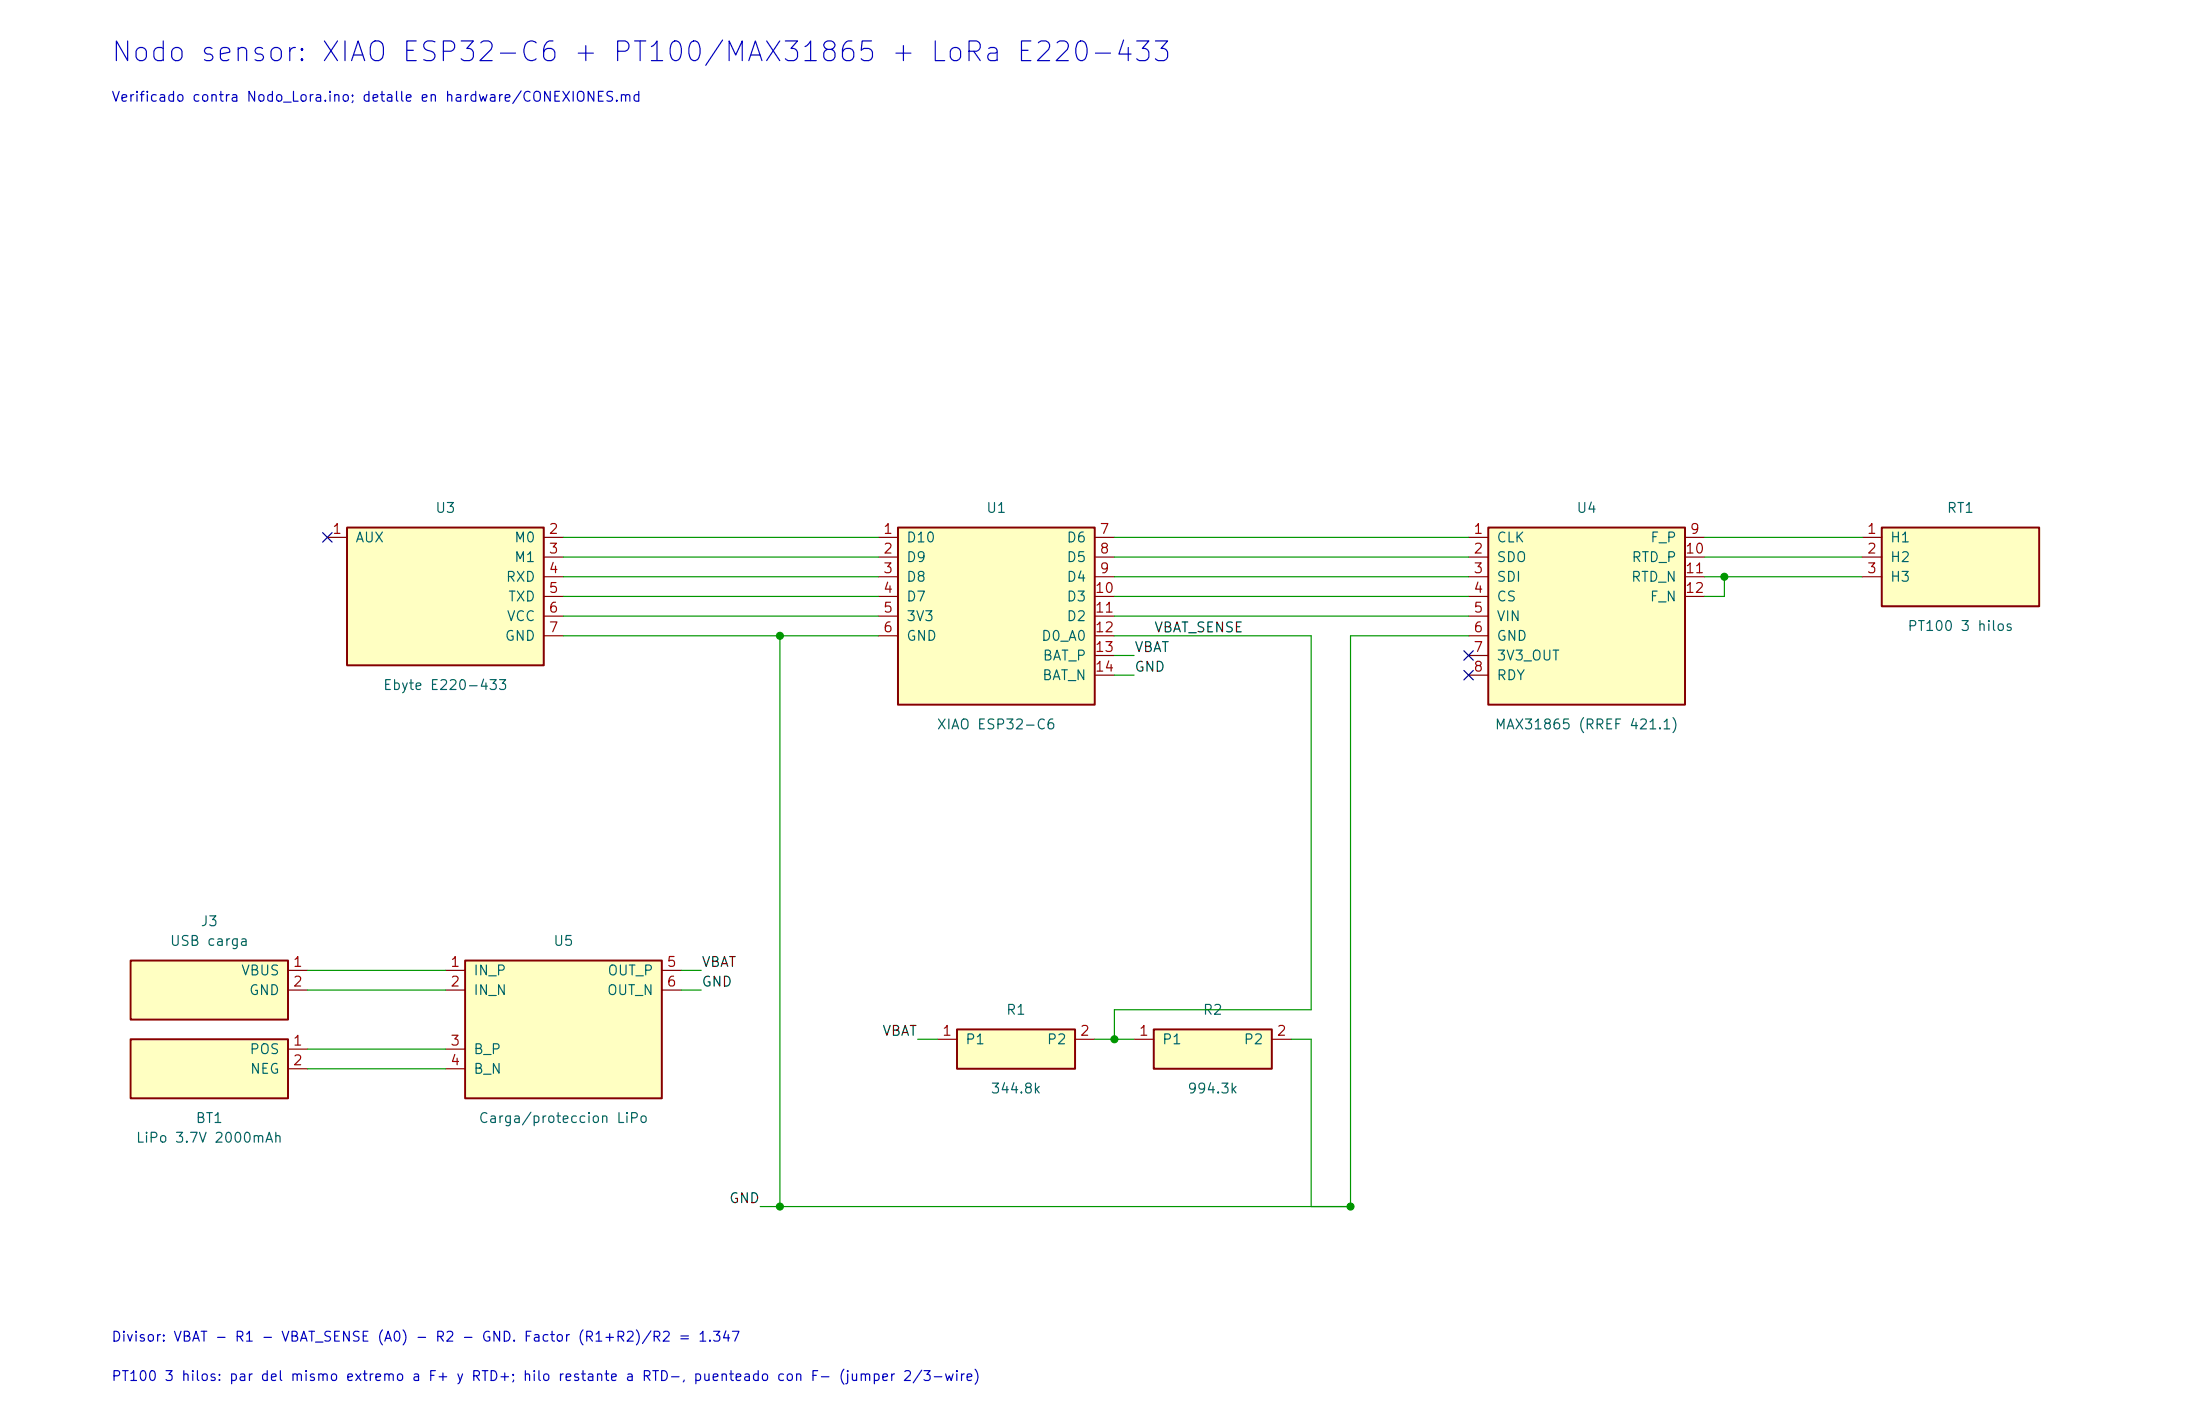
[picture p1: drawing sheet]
<svg xmlns="http://www.w3.org/2000/svg" width="284mm" height="183mm" viewBox="0 0 284 183" stroke-linecap="round" stroke-linejoin="round" font-family="sans-serif">
<path d="M242.9 68.1h20.3v10.1h-20.3z" fill="#ffffc2"/>
<path d="M242.9 68.1h20.3v10.1h-20.3z" fill="none" stroke="#840000" stroke-width=".25"/>
<path d="M240.4 69.4h2.5M240.4 71.9h2.5M240.4 74.4h2.5" fill="none" stroke="#840000" stroke-width=".15"/>
<path d="M115.9 68.1h25.4v22.8h-25.4z" fill="#ffffc2"/>
<path d="M115.9 68.1h25.4v22.8h-25.4z" fill="none" stroke="#840000" stroke-width=".25"/>
<g fill="none" stroke="#840000" stroke-width=".15">
<path d="M113.4 69.4h2.5M113.4 71.9h2.5M113.4 74.4h2.5M113.4 77h2.5M113.4 79.5h2.5M141.3 69.4h2.6M141.3 71.9h2.6M141.3 74.4h2.6M141.3 77h2.6M141.3 79.5h2.6M113.4 82.1h2.5M141.3 82.1h2.6"/>
<path d="M141.3 84.6h2.6M141.3 87.1h2.6"/>
</g>
<path d="M148.9 132.9h15.3v5h-15.3z" fill="#ffffc2"/>
<path d="M148.9 132.9h15.3v5h-15.3z" fill="none" stroke="#840000" stroke-width=".25"/>
<path d="M146.4 134.1h2.5M164.2 134.1h2.5" fill="none" stroke="#840000" stroke-width=".15"/>
<path d="M192.1 68.1h25.4v22.8h-25.4z" fill="#ffffc2"/>
<path d="M192.1 68.1h25.4v22.8h-25.4z" fill="none" stroke="#840000" stroke-width=".25"/>
<path d="M189.6 69.4h2.5M189.6 71.9h2.5M189.6 74.4h2.5M189.6 77h2.5M189.6 79.5h2.5M217.5 69.4h2.6M217.5 71.9h2.6M217.5 74.4h2.6M217.5 77h2.6M189.6 82.1h2.5M189.6 84.6h2.5M189.6 87.1h2.5" fill="none" stroke="#840000" stroke-width=".15"/>
<path d="M44.8 68.1h25.4v17.8h-25.4z" fill="#ffffc2"/>
<path d="M44.8 68.1h25.4v17.8h-25.4z" fill="none" stroke="#840000" stroke-width=".25"/>
<path d="M42.3 69.4h2.5M70.2 69.4h2.5M70.2 71.9h2.5M70.2 74.4h2.5M70.2 77h2.5M70.2 79.5h2.5M70.2 82.1h2.5" fill="none" stroke="#840000" stroke-width=".15"/>
<path d="M16.9 134.1h20.3v7.6h-20.3z" fill="#ffffc2"/>
<path d="M16.9 134.1h20.3v7.6h-20.3z" fill="none" stroke="#840000" stroke-width=".25"/>
<path d="M37.2 135.4h2.5M37.2 137.9h2.5" fill="none" stroke="#840000" stroke-width=".15"/>
<path d="M16.9 124h20.3v7.6h-20.3z" fill="#ffffc2"/>
<path d="M16.9 124h20.3v7.6h-20.3z" fill="none" stroke="#840000" stroke-width=".25"/>
<path d="M37.2 125.2h2.5M37.2 127.8h2.5" fill="none" stroke="#840000" stroke-width=".15"/>
<path d="M123.5 132.9h15.3v5h-15.3z" fill="#ffffc2"/>
<path d="M123.5 132.9h15.3v5h-15.3z" fill="none" stroke="#840000" stroke-width=".25"/>
<path d="M121 134.1h2.5M138.8 134.1h2.5" fill="none" stroke="#840000" stroke-width=".15"/>
<path d="M60 124h25.4v17.7h-25.4z" fill="#ffffc2"/>
<path d="M60 124h25.4v17.7h-25.4z" fill="none" stroke="#840000" stroke-width=".25"/>
<path d="M57.5 125.2h2.5M57.5 127.8h2.5M57.5 135.4h2.5M57.5 137.9h2.5M85.4 125.2h2.6M85.4 127.8h2.6" fill="none" stroke="#840000" stroke-width=".15"/>
<g fill="none" stroke="#009600" stroke-width=".15">
<path d="M72.7 71.9h40.7M72.7 74.4h40.7M72.7 77h40.7M72.7 69.4h40.7M72.7 79.5h40.7M143.9 71.9h45.7M143.9 74.4h45.7M143.9 77h45.7M143.9 69.4h45.7M143.9 79.5h45.7M220.1 71.9h20.3M220.1 74.4h20.3"/>
<path d="M220.1 69.4h20.3M222.6 74.4v2.6h-2.5M72.7 82.1h40.7M100.7 82.1v73.6M143.9 82.1h25.4v48.2h-25.4v3.8M143.9 84.6h2.5M143.9 87.1h2.5M189.6 82.1h-15.3v73.6h-76.2M39.7 127.8h17.8M39.7 125.2h17.8M39.7 135.4h17.8M39.7 137.9h17.8"/>
<path d="M88 127.8h2.5M88 125.2h2.5M118.5 134.1h2.5M141.3 134.1h5.1M166.7 134.1h2.6v21.6"/>
</g>
<path d="M41.7 68.7l1.2 1.3M42.9 68.7l-1.2 1.3M189 86.5l1.2 1.2M189 84l1.2 1.2M190.2 86.5l-1.2 1.2M190.2 84l-1.2 1.2" fill="none" stroke="#000084" stroke-width=".15"/>
<g fill="#009600" stroke="#009600" stroke-width=".13">
<circle cx="174.3" cy="155.7" r=".46"/>
<circle cx="222.6" cy="74.4" r=".46"/>
<circle cx="100.7" cy="82.1" r=".46"/>
<circle cx="100.7" cy="155.7" r=".46"/>
<circle cx="143.9" cy="134.1" r=".46"/>
</g>
<text font-size="2.5" fill="#0000c2" x="14.2" y="8.6">Nodo sensor: XIAO ESP32-C6 + PT100/MAX31865 + LoRa E220-433</text>
<g font-size="1.3" fill="#0000c2">
<text x="14.3" y="13.4">Verificado contra Nodo_Lora.ino; detalle en hardware/CONEXIONES.md</text>
<text x="14.3" y="173.5">Divisor: VBAT - R1 - VBAT_SENSE (A0) - R2 - GND. Factor (R1+R2)/R2 = 1.347</text>
<text x="14.3" y="178.5">PT100 3 hilos: par del mismo extremo a F+ y RTD+; hilo restante a RTD-, puenteado con F- (jumper 2/3-wire)</text>
</g>
<g font-size="1.3" fill="#a90000">
<text x="42.8" y="69.2">1</text>
<text x="70.7" y="69.2">2</text>
<text x="70.7" y="71.8">3</text>
<text x="113.9" y="69.2">1</text>
<text x="113.9" y="71.8">2</text>
<text x="141.9" y="69.2">7</text>
<text x="141.9" y="71.8">8</text>
<text x="190.1" y="69.2">1</text>
<text x="190.1" y="71.8">2</text>
<text x="217.5" y="71.8">10</text>
<text x="218.1" y="69.2">9</text>
<text x="240.9" y="69.2">1</text>
<text x="240.9" y="71.8">2</text>
<text x="70.7" y="74.3">4</text>
<text x="70.7" y="76.8">5</text>
<text x="113.9" y="74.3">3</text>
<text x="113.9" y="76.8">4</text>
<text x="141.3" y="76.8">10</text>
<text x="141.9" y="74.3">9</text>
<text x="190.1" y="74.3">3</text>
<text x="190.1" y="76.8">4</text>
<text x="217.5" y="74.3">11</text>
<text x="217.5" y="76.8">12</text>
<text x="240.9" y="74.3">3</text>
<text x="70.7" y="79.4">6</text>
<text x="70.7" y="81.9">7</text>
<text x="113.9" y="79.4">5</text>
<text x="113.9" y="81.9">6</text>
<text x="141.3" y="79.4">11</text>
<text x="141.3" y="81.9">12</text>
<text x="190.1" y="79.4">5</text>
<text x="190.1" y="81.9">6</text>
<text x="141.3" y="84.5">13</text>
<text x="141.3" y="87">14</text>
<text x="190.1" y="84.5">7</text>
<text x="190.1" y="87">8</text>
<text x="37.7" y="125.1">1</text>
<text x="58" y="125.1">1</text>
<text x="86" y="125.1">5</text>
<text x="37.7" y="127.6">2</text>
<text x="58" y="127.6">2</text>
<text x="86" y="127.6">6</text>
<text x="37.7" y="135.3">1</text>
<text x="37.7" y="137.8">2</text>
<text x="58" y="135.3">3</text>
<text x="58" y="137.8">4</text>
<text x="121.5" y="134">1</text>
<text x="139.3" y="134">2</text>
<text x="146.9" y="134">1</text>
<text x="164.7" y="134">2</text>
</g>
<g font-size="1.3" fill="#006464">
<text x="45.8" y="70.3">AUX</text>
<text x="56.1" y="66.5">U3</text>
<text x="66.3" y="70.3">M0</text>
<text x="116.9" y="70.3">D10</text>
<text x="127.2" y="66.5">U1</text>
<text x="137.6" y="70.3">D6</text>
<text x="193.1" y="70.3">CLK</text>
<text x="203.4" y="66.5">U4</text>
<text x="213" y="70.3">F_P</text>
<text x="243.9" y="70.3">H1</text>
<text x="251.2" y="66.5">RT1</text>
<text x="65.2" y="75.4">RXD</text>
<text x="65.5" y="77.9">TXD</text>
<text x="66.3" y="72.9">M1</text>
<text x="116.9" y="72.9">D9</text>
<text x="116.9" y="75.4">D8</text>
<text x="116.9" y="77.9">D7</text>
<text x="137.6" y="72.9">D5</text>
<text x="137.6" y="75.4">D4</text>
<text x="137.6" y="77.9">D3</text>
<text x="193.1" y="72.9">SDO</text>
<text x="193.1" y="75.4">SDI</text>
<text x="193.1" y="77.9">CS</text>
<text x="210.5" y="75.4">RTD_N</text>
<text x="210.5" y="72.9">RTD_P</text>
<text x="212.9" y="77.9">F_N</text>
<text x="243.9" y="72.9">H2</text>
<text x="243.9" y="75.4">H3</text>
<text x="65.1" y="83">GND</text>
<text x="65.3" y="80.5">VCC</text>
<text x="116.9" y="80.5">3V3</text>
<text x="116.9" y="83">GND</text>
<text x="134.3" y="83">D0_A0</text>
<text x="137.6" y="80.5">D2</text>
<text x="193.1" y="80.5">VIN</text>
<text x="193.1" y="83">GND</text>
<text x="246.1" y="81.7">PT100 3 hilos</text>
<text x="49.4" y="89.4">Ebyte E220-433</text>
<text x="134.5" y="88.1">BAT_N</text>
<text x="134.5" y="85.6">BAT_P</text>
<text x="193.1" y="85.6">3V3_OUT</text>
<text x="193.1" y="88.1">RDY</text>
<text x="120.8" y="94.4">XIAO ESP32-C6</text>
<text x="192.9" y="94.4">MAX31865 (RREF 421.1)</text>
<text x="25.8" y="119.8">J3</text>
<text x="21.8" y="122.4">USB carga</text>
<text x="71.3" y="122.4">U5</text>
<text x="31" y="126.2">VBUS</text>
<text x="32.1" y="128.7">GND</text>
<text x="61" y="126.2">IN_P</text>
<text x="61" y="128.7">IN_N</text>
<text x="78.3" y="128.7">OUT_N</text>
<text x="78.3" y="126.2">OUT_P</text>
<text x="129.8" y="131.3">R1</text>
<text x="155.2" y="131.3">R2</text>
<text x="32.1" y="136.4">POS</text>
<text x="61" y="136.4">B_P</text>
<text x="124.5" y="135.1">P1</text>
<text x="135.1" y="135.1">P2</text>
<text x="149.9" y="135.1">P1</text>
<text x="160.5" y="135.1">P2</text>
<text x="32.2" y="138.9">NEG</text>
<text x="61" y="138.9">B_N</text>
<text x="127.8" y="141.4">344.8k</text>
<text x="153.2" y="141.4">994.3k</text>
<text x="17.5" y="147.8">LiPo 3.7V 2000mAh</text>
<text x="25.2" y="145.2">BT1</text>
<text x="61.7" y="145.2">Carga/proteccion LiPo</text>
</g>
<g font-size="1.3" fill="#0f0f0f">
<text x="148.9" y="81.9">VBAT_SENSE</text>
<text x="146.4" y="87">GND</text>
<text x="146.4" y="84.5">VBAT</text>
<text x="90.5" y="125.1">VBAT</text>
<text x="90.5" y="127.6">GND</text>
<text x="113.8" y="134">VBAT</text>
<text x="94" y="155.6">GND</text>
</g>
</svg>
